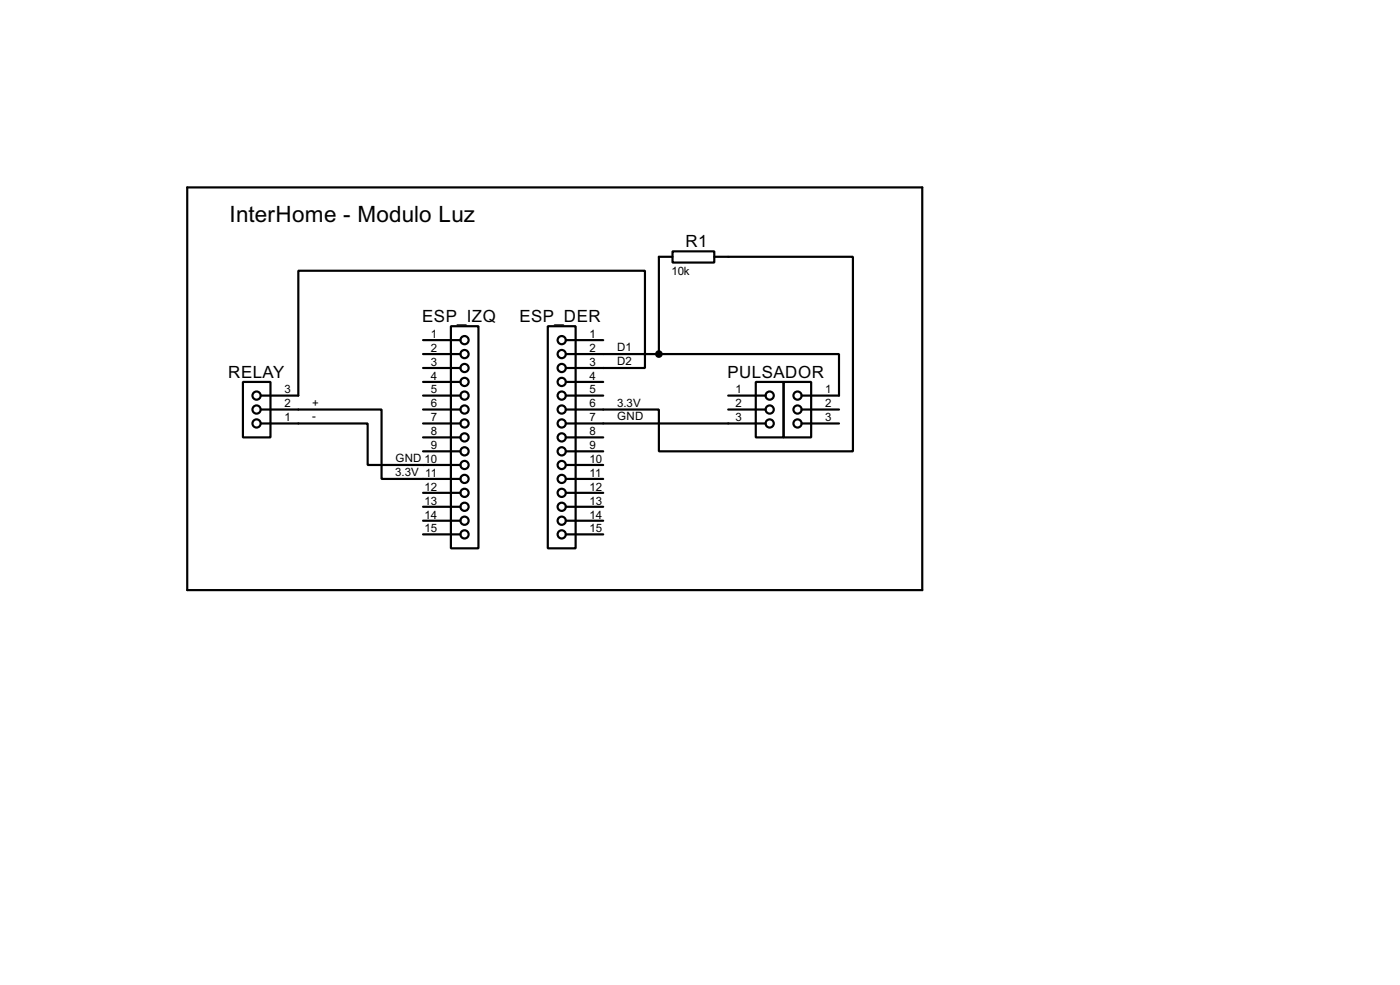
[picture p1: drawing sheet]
<svg xmlns="http://www.w3.org/2000/svg" width="256mm" height="180mm" viewBox="0 0 256 180" stroke-linecap="round" stroke-linejoin="round" font-family="sans-serif">
<g fill="none" stroke="#000" stroke-width=".4">
<path d="M34.3 34.3h134.7v73.7h-134.7zM82.6 59.7h5.1v40.7h-5.1zM100.4 59.7h5.1v40.7h-5.1zM123.2 46h7.7v2.1h-7.7zM123.2 47h-2.5v17.8M130.9 47h25.4v35.6h-35.6v-7.6h-17M44.5 69.9h5.1v10.2h-5.1zM47.8 77.5h19.6v7.6h17M47.8 75h22.1v12.7h14.5M77.5 64.8h6.9M77.5 77.5h6.9M77.5 62.3h6.9"/>
<path d="M77.5 67.4h6.9M77.5 69.9h6.9M77.5 72.4h6.9M77.5 75h6.9M103.7 67.4h14.5v-17.8h-63.5v22.8h-6.9M103.7 64.8h17M103.7 77.5h36.6M103.7 62.3h6.8M103.7 69.9h6.8M103.7 72.4h6.8M120.7 64.8h33v7.6h-6.8M133.4 72.4h6.9"/>
<path d="M133.4 75h6.9M138.5 69.9h5.1v10.2h-5.1zM143.6 69.9h5v10.2h-5zM146.9 77.5h6.8M146.9 75h6.8M77.5 80.1h6.9M77.5 82.6h6.9M77.5 90.2h6.9M77.5 92.8h6.9M77.5 95.3h6.9M77.5 97.8h6.9M103.7 80.1h6.8"/>
<path d="M103.7 82.6h6.8M103.7 85.1h6.8M103.7 87.7h6.8M103.7 90.2h6.8M103.7 92.8h6.8M103.7 95.3h6.8M103.7 97.8h6.8"/>
<circle cx="47" cy="72.4" r=".75"/>
<circle cx="47" cy="75" r=".75"/>
<circle cx="47" cy="77.5" r=".75"/>
<circle cx="85.1" cy="77.5" r=".75"/>
<circle cx="85.1" cy="72.4" r=".75"/>
<circle cx="85.1" cy="64.8" r=".75"/>
<circle cx="85.1" cy="62.3" r=".75"/>
<circle cx="85.1" cy="69.9" r=".75"/>
<circle cx="85.1" cy="75" r=".75"/>
<circle cx="85.1" cy="67.4" r=".75"/>
<circle cx="102.9" cy="69.9" r=".75"/>
<circle cx="102.9" cy="72.4" r=".75"/>
<circle cx="102.9" cy="77.5" r=".75"/>
<circle cx="102.9" cy="62.3" r=".75"/>
<circle cx="102.9" cy="67.4" r=".75"/>
<circle cx="102.9" cy="64.8" r=".75"/>
<circle cx="102.9" cy="75" r=".75"/>
<circle cx="141" cy="77.5" r=".75"/>
<circle cx="141" cy="72.4" r=".75"/>
<circle cx="141" cy="75" r=".75"/>
<circle cx="146.1" cy="77.5" r=".75"/>
<circle cx="146.1" cy="75" r=".75"/>
<circle cx="146.1" cy="72.4" r=".75"/>
<circle cx="85.1" cy="87.7" r=".75"/>
<circle cx="85.1" cy="97.8" r=".75"/>
<circle cx="85.1" cy="90.2" r=".75"/>
<circle cx="85.1" cy="82.6" r=".75"/>
<circle cx="85.1" cy="80.1" r=".75"/>
<circle cx="85.1" cy="85.1" r=".75"/>
<circle cx="85.1" cy="95.3" r=".75"/>
<circle cx="85.1" cy="92.8" r=".75"/>
<circle cx="102.9" cy="90.2" r=".75"/>
<circle cx="102.9" cy="80.1" r=".75"/>
<circle cx="102.9" cy="97.8" r=".75"/>
<circle cx="102.9" cy="85.1" r=".75"/>
<circle cx="102.9" cy="82.6" r=".75"/>
<circle cx="102.9" cy="92.8" r=".75"/>
<circle cx="102.9" cy="87.7" r=".75"/>
<circle cx="102.9" cy="95.3" r=".75"/>
</g>
<circle cx="120.7" cy="64.8" r=".5" fill="#000" stroke="#000" stroke-width=".4"/>
<text font-size="4.6" x="42" y="40.7">InterHome - Modulo Luz</text>
<g font-size="3.5">
<text x="125.6" y="45.2">R1</text>
<text x="77.4" y="58.9">ESP_IZQ</text>
<text x="95.2" y="58.9">ESP_DER</text>
<text x="41.8" y="69.1">RELAY</text>
<text x="133.3" y="69.1">PULSADOR</text>
</g>
<g font-size="2.4">
<text x="123" y="50.3">10k</text>
<text x="78.9" y="61.9">1</text>
<text x="78.9" y="64.4">2</text>
<text x="108" y="61.9">1</text>
<text x="108" y="64.4">2</text>
<text x="113.1" y="64.2">D1</text>
<text x="52.1" y="72">3</text>
<text x="78.9" y="67">3</text>
<text x="78.9" y="69.5">4</text>
<text x="78.9" y="72">5</text>
<text x="108" y="67">3</text>
<text x="108" y="69.5">4</text>
<text x="108" y="72">5</text>
<text x="113.1" y="66.8">D2</text>
<text x="134.8" y="72">1</text>
<text x="151.2" y="72">1</text>
<text x="52.1" y="77.1">1</text>
<text x="52.1" y="74.6">2</text>
<text x="57.2" y="76.9">-</text>
<text x="57.2" y="74.4">+</text>
<text x="78.9" y="74.6">6</text>
<text x="78.9" y="77.1">7</text>
<text x="108" y="74.6">6</text>
<text x="108" y="77.1">7</text>
<text x="113.1" y="74.4">3.3V</text>
<text x="113.1" y="76.9">GND</text>
<text x="134.8" y="74.6">2</text>
<text x="134.8" y="77.1">3</text>
<text x="151.2" y="74.6">2</text>
<text x="151.2" y="77.1">3</text>
<text x="78.9" y="79.7">8</text>
<text x="78.9" y="82.2">9</text>
<text x="108" y="79.7">8</text>
<text x="108" y="82.2">9</text>
<text x="72.4" y="87.1">3.3V 11</text>
<text x="72.4" y="84.6">GND 10</text>
<text x="77.8" y="89.8">12</text>
<text x="108" y="84.7">10</text>
<text x="108" y="87.3">11</text>
<text x="108" y="89.8">12</text>
<text x="77.8" y="92.4">13</text>
<text x="77.8" y="94.9">14</text>
<text x="108" y="92.4">13</text>
<text x="108" y="94.9">14</text>
<text x="77.8" y="97.4">15</text>
<text x="108" y="97.4">15</text>
</g>
</svg>
